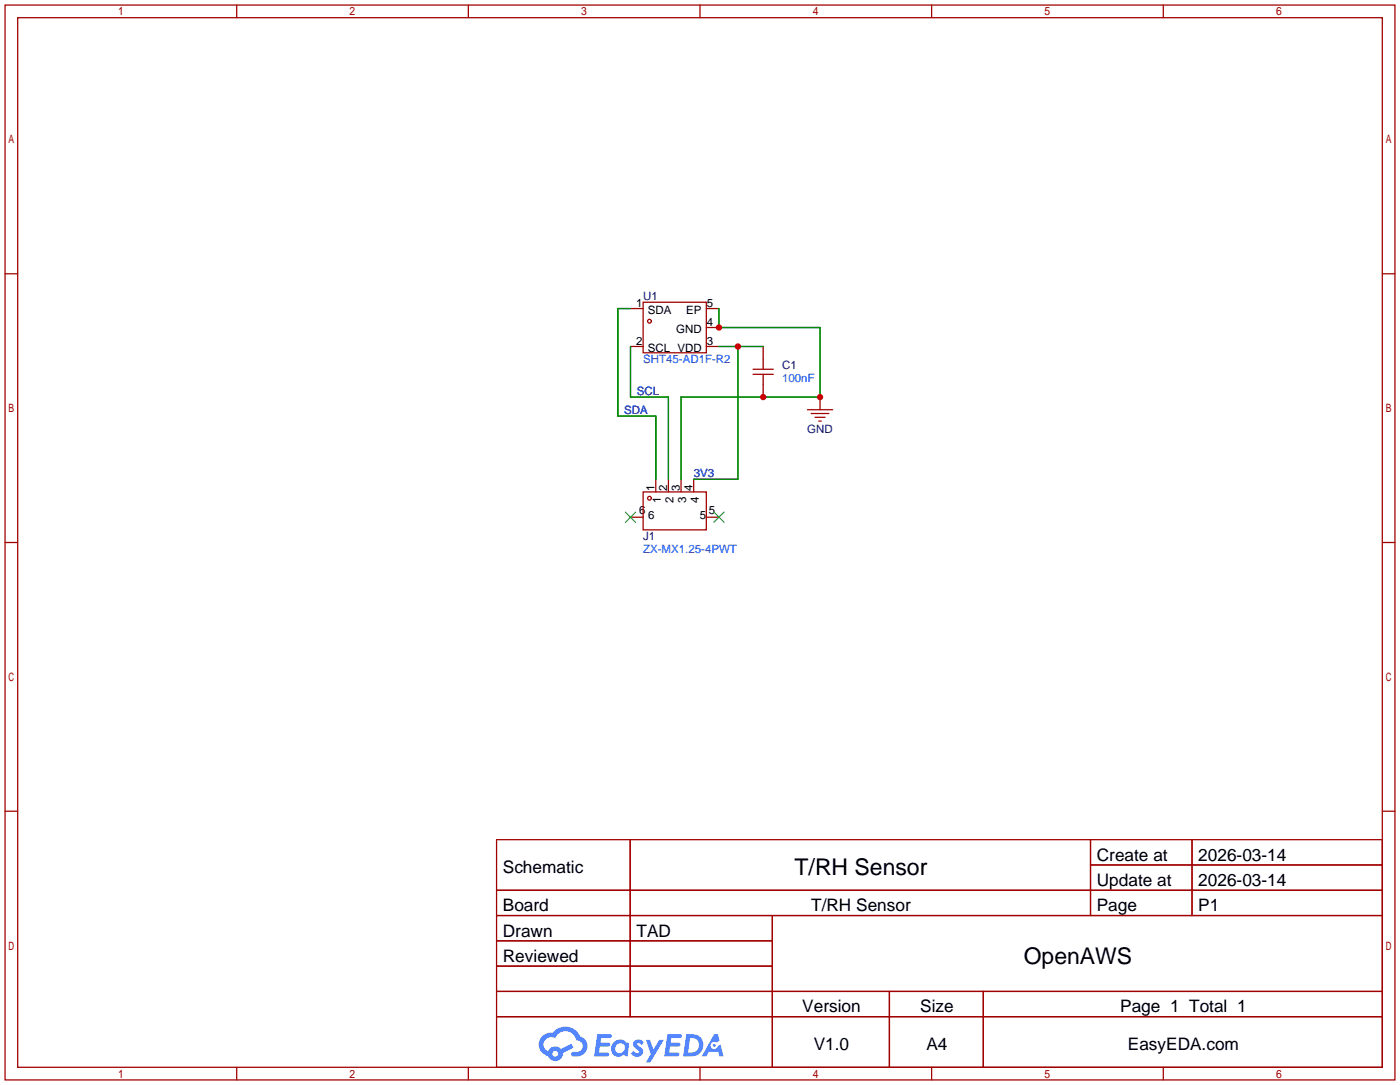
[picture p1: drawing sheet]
<svg xmlns="http://www.w3.org/2000/svg" width="281mm" height="218mm" viewBox="0 0 281 218" stroke-linecap="round" stroke-linejoin="round" font-family="sans-serif">
<g fill="none" stroke="#a10000" stroke-width=".25">
<path d="M1 1h279.4v215.9h-279.4zM3.6 3.6h274.3v210.8h-274.3zM47.6 1v2.6M94.1 1v2.6M140.7 1v2.6M187.3 1v2.6M233.8 1v2.6M1 55h2.6M277.9 55h2.5M1 109h2.6M277.9 109h2.5M1 162.9h2.6"/>
<path d="M99.8 168.7h178.1v45.7h-178.1zM99.8 178.8h178.1M126.7 168.7v35.5M219.2 168.7v15.2M219.2 173.7h58.7M239.6 168.7v15.2M277.9 162.9h2.5M99.8 183.9h178.1M99.8 189h55.5M99.8 199.1h178.1M99.8 194.1h55.5M155.3 183.9v30.5"/>
<path d="M178.8 199.1v15.3M197.7 199.1v15.3M47.6 214.4v2.5M94.1 214.4v2.5M99.8 204.2h178.1M140.7 214.4v2.5M187.3 214.4v2.5M233.8 214.4v2.5"/>
</g>
<g fill="#5487ff">
<path d="M127.6 209.1a1.3 1.3 0 0 1 1.8 .2l-.4 .7a.54 .54 0 0 0-.9-.3l.1 .2a1.34 1.34 0 0 1 1 1.8 1.47 1.47 0 0 1-2.4 0l.5-.6a.64 .64 0 0 0 .5 .4 .64 .64 0 0 0 .7-.2l-.2-.3a1.35 1.35 0 0 1-.9-1.8z"/>
<path d="M129.8 208.9h.9l.6 1.9 1.2-1.9h.9l-2.7 4.5h-.9l1-1.7z"/>
<path d="M120.1 207.7h1.6a1.31 1.31 0 0 1 1.2 .2 .4 .4 0 0 1-.3 .6h-1.8l-.1 .9h1.6a.4 .4 0 0 1 .4 .5 .4 .4 0 0 1-.4 .3h-1.7l-.2 1.2h.8a1.23 1.23 0 0 1 1.2 .2 .39 .39 0 0 1-.3 .6h-2.7z"/>
<path d="M134.2 207.7h1.6a1.32 1.32 0 0 1 1.2 .2 .39 .39 0 0 1-.3 .6h-1.8l-.1 .9h1.6a.4 .4 0 0 1 .4 .5 .4 .4 0 0 1-.4 .3h-1.7l-.2 1.2h.8a1.23 1.23 0 0 1 1.2 .2 .39 .39 0 0 1-.3 .6h-2.7z"/>
<path d="M143.6 207.7h.7l.4 1.4-.7 .3a.75 .75 0 0 0-1.1 .3 .75 .75 0 0 0 .5 1 .75 .75 0 0 0 .9-.6l.5-.3 .7 2.4h-.9l-.2-1h-1.9l-.5 1h-.9z"/>
<path d="M138 207.7l-.7 4.5h1.5a2.27 2.27 0 0 0 2.6-2.3 2.27 2.27 0 0 0-2.7-2.2zM138.7 208.5a1.5 1.5 0 0 1 1.8 1.5 1.5 1.5 0 0 1-1.9 1.4h-.3z"/>
<path d="M123.4 209.3a1.6 1.6 0 0 0-.3 2.3 1.6 1.6 0 0 0 2.3 .2l.8 .4 .3-2.5-.2-.3h-.5a1.58 1.58 0 0 0-2.4-.1zM124 209.9a.99 .99 0 0 1 1.6 .3 .99 .99 0 0 1-.9 1.3 .94 .94 0 0 1-1-.5 .94 .94 0 0 1 .3-1.1z"/>
<path d="M109 208.1a2.37 2.37 0 0 0 1.2 4 1.54 1.54 0 0 0 1.7 1 1.54 1.54 0 0 0 1.3-1.6l2.1-1.1-.5-.8-2 1.1a1.57 1.57 0 0 0-2.6 .5 1.5 1.5 0 0 1-.8-2.1 1.5 1.5 0 0 1 2.2-.6 2.23 2.23 0 0 1 2.3-1.4 2.23 2.23 0 0 1 2 1.9 1.16 1.16 0 0 1 1.2 1 1.16 1.16 0 0 1-1.1 1.3h-.6a.47 .47 0 0 0-.6 .4 .47 .47 0 0 0 .4 .5 2.17 2.17 0 0 0 2.5-1 2.17 2.17 0 0 0-.3-2.6l-.8-.5a3.2 3.2 0 0 0-5.5-.7l-1.1 .1zM111 211.7a.6 .6 0 0 1 1.2 0 .6 .6 0 0 1-1.2 0z"/>
<circle cx="143.6" cy="210" r=".28"/>
</g>
<g fill="none" stroke="#a10000" stroke-width=".25">
<path d="M126.7 62h2.6M126.7 69.6h2.6M129.3 60.7h12.7v10.2h-12.7zM142 62h2.5M142 69.6h2.5M142 65.8h2.5M151.4 74.2h4M151.4 75.2h4M153.4 69.6v4.6M153.4 75.2v4.6M164.8 79.8v2.5M129.3 98.8h12.7v7.6h-12.7z"/>
<path d="M131.8 96.3v2.5M134.4 96.3v2.5M136.9 96.3v2.5M139.4 96.3v2.5M162.3 82.3h5.1M163.1 83.1h3.5M163.8 83.8h2.1M164.6 84.6h.5M126.7 103.9h2.6M142 103.9h2.5"/>
<circle cx="130.6" cy="64.5" r=".38"/>
<circle cx="130.6" cy="100.1" r=".38"/>
</g>
<path d="M125.7 102.9l2.1 2M127.8 102.9l-2.1 2M143.5 102.9l2 2M145.5 102.9l-2 2" fill="none" stroke="#3c3" stroke-width=".25"/>
<path d="M126.7 69.6v10.2h7.7v16.5M126.7 62h-2.5v21.6h7.6v12.7M144.5 62v3.8h20.3v14h-27.9v16.5M144.5 69.6h8.9M148.3 69.6v26.7h-8.9" fill="none" stroke="#008700" stroke-width=".25"/>
<g fill="#c00">
<circle cx="144.5" cy="65.8" r=".63"/>
<circle cx="164.8" cy="79.8" r=".63"/>
<circle cx="153.4" cy="79.8" r=".63"/>
<circle cx="148.3" cy="69.6" r=".63"/>
</g>
<g font-size="4.6">
<text x="159.7" y="175.8">T/RH Sensor</text>
<text x="205.8" y="193.5">OpenAWS</text>
</g>
<g font-size="3.5">
<text x="220.5" y="172.9">Create at</text>
<text x="240.9" y="172.9">2026-03-14</text>
<text x="101.1" y="175.4">Schematic</text>
<text x="220.5" y="178">Update at</text>
<text x="240.9" y="178">2026-03-14</text>
<text x="101.1" y="183">Board</text>
<text x="163.1" y="183">T/RH Sensor</text>
<text x="220.5" y="183">Page</text>
<text x="240.9" y="183">P1</text>
<text x="101.1" y="188.1">Drawn</text>
<text x="128" y="188.1">TAD</text>
<text x="101.1" y="193.2">Reviewed</text>
<text x="161.3" y="203.4">Version</text>
<text x="185" y="203.4">Size</text>
<text x="225.2" y="203.4">Page 1 Total 1</text>
<text x="163.6" y="211">V1.0</text>
<text x="186.2" y="211">A4</text>
<text x="226.7" y="211">EasyEDA.com</text>
</g>
<g font-size="2.3">
<text x="127.9" y="61.7">1</text>
<text x="130.2" y="63">SDA</text>
<text x="138" y="63">EP</text>
<text x="142.1" y="65.6">4</text>
<text x="142.1" y="61.7">5</text>
<text x="127.9" y="69.4">2</text>
<text x="130.2" y="70.6">SCL VDD</text>
<text x="135.9" y="66.8">GND</text>
<text x="142.1" y="69.4">3</text>
<text x="131.6" y="98.7" transform="rotate(-90 131.6 98.7)">1</text>
<text x="132.9" y="101" transform="rotate(-90 132.9 101)">1</text>
<text x="134.1" y="98.7" transform="rotate(-90 134.1 98.7)">2</text>
<text x="135.4" y="101" transform="rotate(-90 135.4 101)">2</text>
<text x="136.7" y="98.7" transform="rotate(-90 136.7 98.7)">3</text>
<text x="137.9" y="101" transform="rotate(-90 137.9 101)">3</text>
<text x="139.2" y="98.7" transform="rotate(-90 139.2 98.7)">4</text>
<text x="140.5" y="101" transform="rotate(-90 140.5 101)">4</text>
<text x="128.5" y="103.2">6</text>
<text x="130.3" y="104.2">6</text>
<text x="140.7" y="104.2">5</text>
<text x="142.5" y="103.2">5</text>
</g>
<g font-size="2.3" fill="#000080">
<text x="129.3" y="60.2">U1</text>
<text x="157.2" y="74.2">C1</text>
<text x="162.3" y="86.9">GND</text>
<text x="129.3" y="108.5">J1</text>
</g>
<g font-size="2.3" fill="#00f">
<text x="129.3" y="72.9">SHT45-AD1F-R2</text>
<text x="157.2" y="76.8">100nF</text>
<text x="125.5" y="83.1">SDA</text>
<text x="128" y="79.3">SCL</text>
<text x="139.4" y="95.8">3V3</text>
<text x="129.3" y="111">ZX-MX1.25-4PWT</text>
</g>
</svg>
